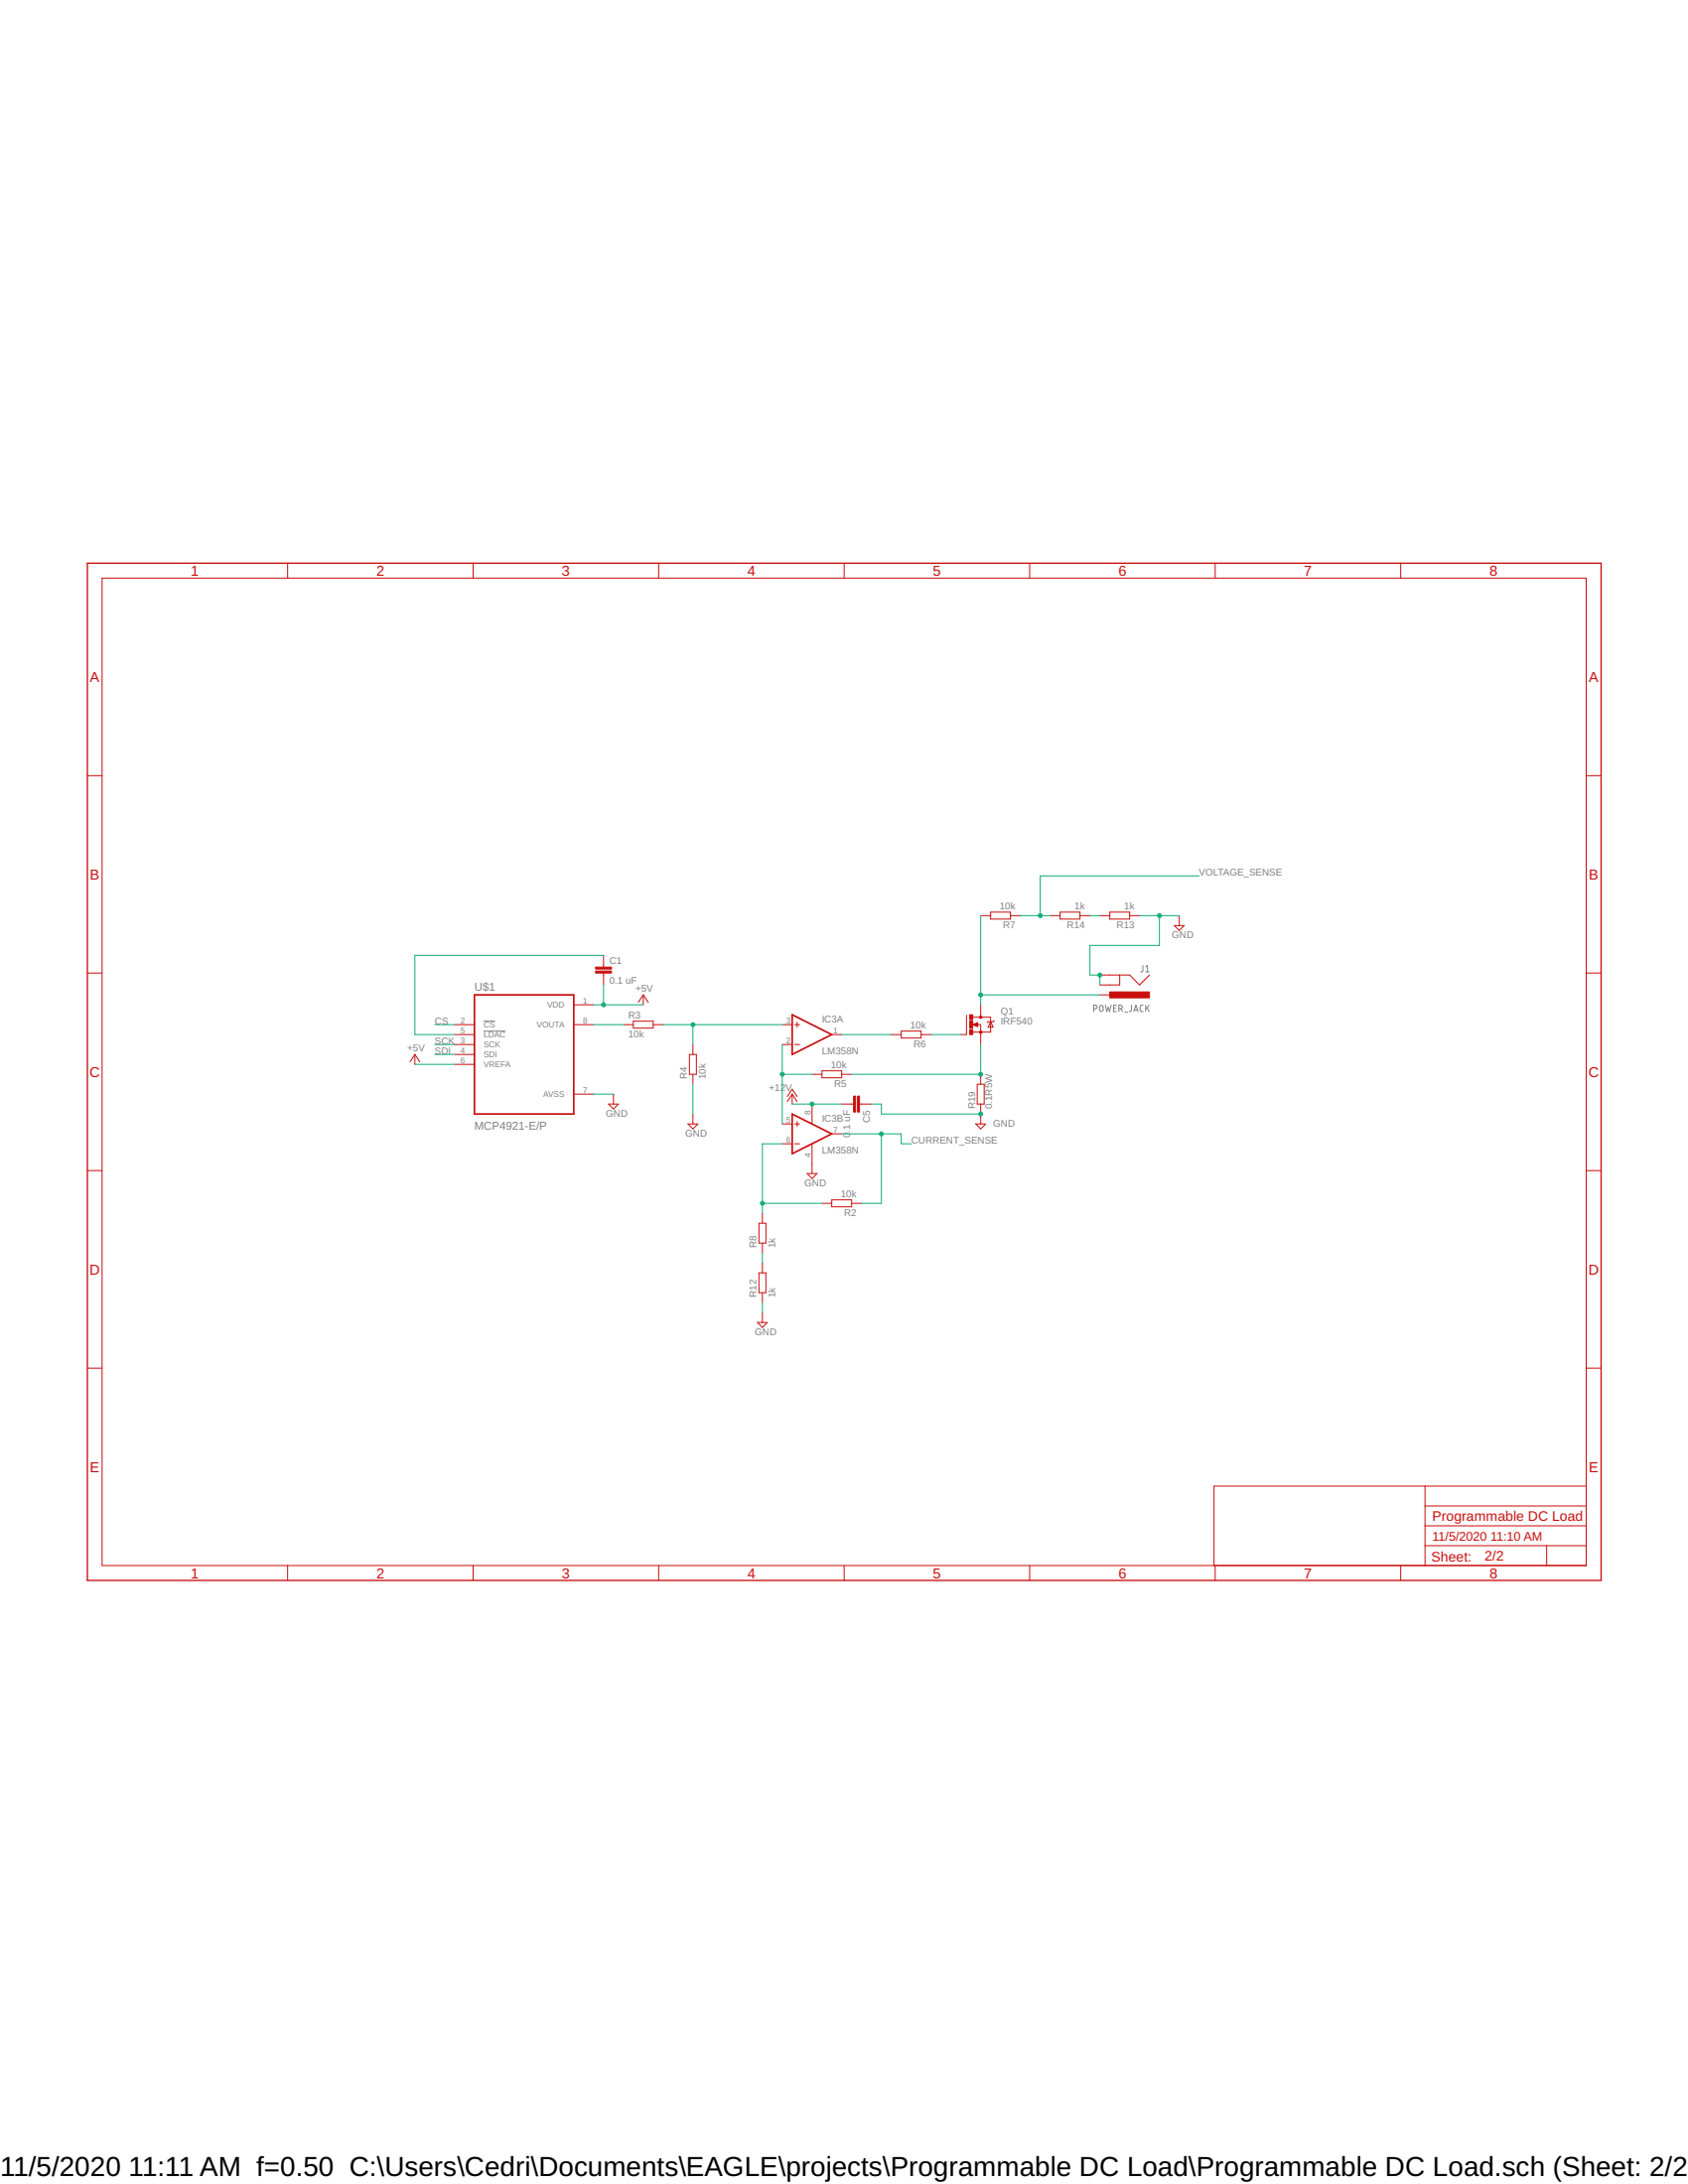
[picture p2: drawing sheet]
<svg xmlns="http://www.w3.org/2000/svg" width="216mm" height="279mm" viewBox="0 0 216 279" stroke-linecap="round" stroke-linejoin="round" font-family="sans-serif">
<g fill="none" stroke="#808080" stroke-width=".13">
<path d="M61.8 130.6h1.5M61.8 131.9h2.9M139.9 129.1h.2a.23 .23 0 0 0 .2-.3 .23 .23 0 0 0-.2-.2h-.2v.8M140.8 128.6a.23 .23 0 0 1 .3 .2v.4a.23 .23 0 0 1-.2 .2 .23 .23 0 0 1-.3-.2v-.4zM141.4 128.6l.2 .8 .2-.5 .1 .5 .2-.8M142.4 128.9h.3M142.8 128.6h-.4v.8h.4M143.1 129.1h.2a.23 .23 0 0 0 .3-.3 .23 .23 0 0 0-.3-.2h-.2v.8M143.4 129.1l.2 .3M143.9 129.5h.3M144.7 128.6v.7l-.3 .1M145 129.4l.3-.8 .3 .8"/>
<path d="M145.1 129.2h.4M146.2 123.5v.7l-.3 .1M146.2 128.6h-.3l-.1 .2 .1 .5 .3 .1M146.5 128.6v.8M146.5 124.3h.5M146.5 123.7l.3-.2v.8M146.7 128.9l.3 .5M147 128.6l-.5 .5"/>
</g>
<path d="M60.7 127.3h12.7v15.2h-12.7zM101.3 129.8l5.1 2.6-5.1 2.5zM101.3 142.5l5.1 2.6-5.1 2.5z" fill="none" stroke="#c90d0c" stroke-width=".21"/>
<g fill="none" stroke="#c90d0c" stroke-width=".13">
<path d="M13.1 74h189.8v126.3h-189.8zM36.8 72.1v1.9M60.5 72.1v1.9M84.2 72.1v1.9M108 72.1v1.9M131.7 72.1v1.9M155.4 72.1v1.9M179.2 72.1v1.9M11.2 99.2h1.9M202.9 99.2h1.9M125.4 117.1h1.3M126.7 116.7h2.5v.9h-2.5z"/>
<path d="M129.2 117.1h1.3M134.3 117.1h1.3M135.6 116.7h2.5v.9h-2.5zM138.1 117.1h1.3M140.7 117.1h1.2M141.9 116.7h2.6v.9h-2.6zM144.5 117.1h1.3M150.2 118.4h1.3l-.7 .6zM150.8 117.1v1.3M11.2 124.5h1.9M53.1 134.9l.6 .9M53.1 134.9l-.7 .9"/>
<path d="M53.1 134.9v1.3M58.1 131.1h2.6M58.1 133.6h2.6M58.1 132.4h2.6M58.1 134.9h2.6M58.1 136.2h2.6M73.4 131.1h2.5M73.4 128.5h2.5M73.4 140h2.5M77.2 122.2v1.5M77.2 124.5v1.5M78.5 140v1.2"/>
<path d="M79.7 131.1h1.3M81 130.6h2.5v.9h-2.5zM82.3 127.3l.6 .9M82.3 127.3l-.7 .9M82.3 127.3v1.2M83.5 131.1h1.3M88.2 134.9h.9v2.5h-.9zM88.6 133.6v1.3M88.6 137.4v1.3M100.1 131.1h1.2M100.1 133.6h1.2M101.3 140l.7 .9"/>
<path d="M101.3 140l-.6 .9M101.3 140v1.2M101.6 131.1h.7M101.6 133.6h.7M102 130.8v.6M103.9 137.4h1.2M105.1 137h2.6v.9h-2.6zM106.4 132.4h1.3M107.7 137.4h1.2M114 132.4h1.3M115.3 131.9h2.5v.9h-2.5zM117.8 132.4h1.3"/>
<path d="M123.6 129.9v2.5h-.7M124.4 131.1l.7-.3v.5zM124.4 130.1h2.3v1.9h-2.3M125 131.1h.4v2.5M125 138.7h.9v2.5h-.9zM125.4 128.5v1.6M125.4 137.4v1.3M126.7 130.7l.3 .7h-.6zM127.1 130.6l-.1 .1h-.6l-.1 .1M140.7 124.7h3.8l1.3 1.3 1.2-1.3M140.7 127.3h1.2M143.2 124.7v1.3h-2.5"/>
<path d="M202.9 124.5h1.9M11.2 149.8h1.9M77.8 141.2h1.3l-.6 .7zM88 143.8h1.3l-.7 .6zM88.6 142.5v1.3M97.1 156.5h.9v2.5h-.9zM97.5 155.2v1.3M97.5 159v1.3M100.1 143.8h1.2M100.1 146.3h1.2M100.7 140.3l.6-1 .7 1M101.6 143.8h.7"/>
<path d="M101.6 146.3h.7M102 143.5v.6M103.2 150.1h1.3l-.6 .7zM103.9 141.2v2.6M103.9 146.3v3.8M105.1 153.9h1.3M106.4 145.1h1.3M106.4 153.5h2.5v.9h-2.5zM107.7 141.2h1.5M108.9 153.9h1.3M109.9 141.2h1.6M124.8 143.8h1.3l-.7 .6z"/>
<path d="M125.4 141.2v2.6M202.9 149.8h1.9M11.2 175h1.9M96.9 169.2h1.2l-.6 .6zM97.1 162.8h.9v2.6h-.9zM97.5 161.6v1.2M97.5 165.4v1.2M97.5 167.9v1.3M202.9 175h1.9M182.3 197.7h20.6M182.3 190.1v10.2M182.3 195.2h20.6"/>
<path d="M182.3 192.7h20.6M197.8 197.7v2.6M202.9 190.1h-47.6v10.2M36.8 200.3v1.9M60.5 200.3v1.9M84.2 200.3v1.9M108 200.3v1.9M131.7 200.3v1.9M155.4 200.3v1.9M179.2 200.3v1.9"/>
</g>
<path d="M11.2 72.1h193.6v130.1h-193.6zM125 131l-.5 .1 .5 .1v-.1h-.1" fill="none" stroke="#c90d0c" stroke-width=".17"/>
<g fill="#c90d0c" stroke="#c90d0c" stroke-width=".13">
<path d="M125.3 131.9h.3v.3h-.3z" fill-rule="evenodd"/>
<path d="M125.3 130h.3v.3h-.3z" fill-rule="evenodd"/>
</g>
<g fill="#c90d0c" stroke="#c90d0c" stroke-width=".13">
<path d="M124 131.7h.4v.7h-.4z"/>
<path d="M124 129.8h.4v.7h-.4z"/>
<path d="M124 130.6h.4v.9h-.4z"/>
<path d="M141.9 126.9h5.1v.8h-5.1z"/>
<path d="M76.2 124.2h2v.3h-2z"/>
<path d="M76.2 123.7h2v.3h-2z"/>
<path d="M109.2 140.2h.2v2.1h-.2z"/>
<path d="M109.7 140.2h.2v2.1h-.2z"/>
</g>
<g fill="none" stroke="#0dab76" stroke-width=".13">
<path d="M125.4 117.1v11.4M130.5 117.1h3.8M139.4 117.1h1.3M145.8 117.1h5M148.3 117.1v3.8h-8.9v3.8h1.3v1.3M153.4 112.1h-20.3v5M53.1 136.2h5M55.6 134.9h2.5M55.6 131.1h2.5M55.6 133.6h2.5M75.9 140h2.6M75.9 131.1h3.8"/>
<path d="M75.9 128.5h6.4M77.2 122.2h-24.1v10.2h5M77.2 126v2.5M84.8 131.1h15.3M88.6 131.1v2.5M88.6 138.7v3.8M100.1 133.6v10.2M100.1 137.4h3.8M107.7 132.4h6.3M119.1 132.4h3.8M125.4 133.6v3.8h-16.5M125.4 127.3h15.3"/>
<path d="M97.5 153.9h7.6M100.1 146.3h-2.6v8.9M101.3 141.2h6.4M107.7 145.1h7.6v1.2h1.2M111.5 141.2h1.2v1.3h12.7M112.7 145.1v8.8h-2.5M97.5 160.3v1.3M97.5 166.6v1.3"/>
</g>
<g fill="#0dab76" stroke="#0dab76" stroke-width=".13">
<circle cx="140.7" cy="124.7" r=".25"/>
<circle cx="148.3" cy="117.1" r=".25"/>
<circle cx="125.4" cy="142.5" r=".25"/>
<circle cx="88.6" cy="131.1" r=".25"/>
<circle cx="100.1" cy="137.4" r=".25"/>
<circle cx="125.4" cy="137.4" r=".25"/>
<circle cx="125.4" cy="127.3" r=".25"/>
<circle cx="133.1" cy="117.1" r=".25"/>
<circle cx="112.7" cy="145.1" r=".25"/>
<circle cx="97.5" cy="153.9" r=".25"/>
<circle cx="77.2" cy="128.5" r=".25"/>
<circle cx="103.9" cy="141.2" r=".25"/>
</g>
<g font-size="3.5">
<text x="0" y="278.4">11/5/2020</text>
<text x="16.4" y="278.4">11:11 AM f=0.50 C:\Users\Cedri\Documents\EAGLE\projects\Programmable DC Load\Programmable DC Load.sch (Sheet: 2/2)</text>
</g>
<g font-size="1.8" fill="#c90d0c">
<text x="24.4" y="73.7">1</text>
<text x="48.2" y="73.7">2</text>
<text x="71.9" y="73.7">3</text>
<text x="95.6" y="73.7">4</text>
<text x="119.3" y="73.7">5</text>
<text x="143.1" y="73.7">6</text>
<text x="166.8" y="73.7">7</text>
<text x="190.5" y="73.7">8</text>
<text x="11.5" y="87.3">A</text>
<text x="203.2" y="87.3">A</text>
<text x="11.5" y="112.5">B</text>
<text x="203.2" y="112.5">B</text>
<text x="11.5" y="137.8">C</text>
<text x="203.2" y="137.8">C</text>
<text x="11.5" y="163">D</text>
<text x="203.2" y="163">D</text>
<text x="11.5" y="188.3">E</text>
<text x="203.2" y="188.3">E</text>
<text x="183.2" y="194.6">Programmable DC Load</text>
<text x="24.4" y="201.9">1</text>
<text x="48.2" y="201.9">2</text>
<text x="71.9" y="201.9">3</text>
<text x="95.6" y="201.9">4</text>
<text x="119.3" y="201.9">5</text>
<text x="143.1" y="201.9">6</text>
<text x="166.8" y="201.9">7</text>
<text x="183.1" y="199.7">Sheet:</text>
<text x="189.9" y="199.6">2/2</text>
<text x="190.5" y="201.9">8</text>
</g>
<g font-size="1.6" fill="#c90d0c">
<text x="183.2" y="197.1">11/5/2020</text>
<text x="190.6" y="197.1">11:10 AM</text>
</g>
<g font-size="1.5" fill="#808080">
<text x="60.7" y="126.8">U$1</text>
<text x="60.7" y="144.5">MCP4921-E/P</text>
</g>
<g font-size="1.2" fill="#808080">
<text x="153.4" y="112">VOLTAGE_SENSE</text>
<text x="127.9" y="116.4">10k</text>
<text x="128.3" y="118.8">R7</text>
<text x="136.5" y="118.8">R14</text>
<text x="137.4" y="116.4">1k</text>
<text x="142.8" y="118.8">R13</text>
<text x="143.8" y="116.4">1k</text>
<text x="149.9" y="120">GND</text>
<text x="78" y="125.8">0.1 uF</text>
<text x="78" y="123.3">C1</text>
<text x="55.6" y="131.1">CS</text>
<text x="80.4" y="130.3">R3</text>
<text x="81.3" y="126.9">+5V</text>
<text x="105.1" y="130.8">IC3A</text>
<text x="116.4" y="131.6">10k</text>
<text x="128" y="131.1">IRF540</text>
<text x="128" y="129.8">Q1</text>
<text x="52.1" y="134.5">+5V</text>
<text x="55.6" y="134.9">SDI</text>
<text x="55.6" y="133.6">SCK</text>
<text x="80.4" y="132.7">10k</text>
<text x="105.1" y="134.9">LM358N</text>
<text x="106.3" y="136.7">10k</text>
<text x="116.8" y="134">R6</text>
<text x="77.5" y="142.8">GND</text>
<text x="87.9" y="138.1" transform="rotate(-90 87.9 138.1)">R4</text>
<text x="90.3" y="138.1" transform="rotate(-90 90.3 138.1)">10k</text>
<text x="98.4" y="139.6">+12V</text>
<text x="105.1" y="143.5">IC3B</text>
<text x="106.7" y="139.1">R5</text>
<text x="111.3" y="143.6" transform="rotate(-90 111.3 143.6)">C5</text>
<text x="124.8" y="141.9" transform="rotate(-90 124.8 141.9)">R19</text>
<text x="126.9" y="141.9" transform="rotate(-90 126.9 141.9)">0.1R5W</text>
<text x="87.7" y="145.4">GND</text>
<text x="105.1" y="147.6">LM358N</text>
<text x="108.7" y="145.5" transform="rotate(-90 108.7 145.5)">0</text>
<text x="108.7" y="144.8" transform="rotate(-90 108.7 144.8)">.1 uF</text>
<text x="116.6" y="146.3">CURRENT_SENSE</text>
<text x="127" y="144.1">GND</text>
<text x="102.9" y="151.7">GND</text>
<text x="107.5" y="153.2">10k</text>
<text x="108" y="155.6">R2</text>
<text x="96.8" y="159.7" transform="rotate(-90 96.8 159.7)">R8</text>
<text x="99.2" y="159.7" transform="rotate(-90 99.2 159.7)">1k</text>
<text x="96.8" y="166" transform="rotate(-90 96.8 166)">R12</text>
<text x="99.2" y="166" transform="rotate(-90 99.2 166)">1k</text>
<text x="96.6" y="170.8">GND</text>
</g>
<g font-size="1.1" fill="#808080">
<text x="58.9" y="130.9">2</text>
<text x="61.9" y="131.5">CS</text>
<text x="68.7" y="131.5">VOUTA</text>
<text x="70" y="128.9">VDD</text>
<text x="74.5" y="128.4">1</text>
<text x="74.5" y="130.9">8</text>
<text x="100.5" y="130.9">3</text>
<text x="58.9" y="132.2">5</text>
<text x="58.9" y="133.5">3</text>
<text x="58.9" y="134.7">4</text>
<text x="58.9" y="136">6</text>
<text x="61.9" y="132.7">LDAC</text>
<text x="61.9" y="134">SCK</text>
<text x="61.9" y="135.3">SDI</text>
<text x="61.9" y="136.6">VREFA</text>
<text x="100.5" y="133.5">2</text>
<text x="106.6" y="132.2">1</text>
<text x="69.5" y="140.4">AVSS</text>
<text x="74.5" y="139.8">7</text>
<text x="100.5" y="143.6">5</text>
<text x="103.7" y="142.6" transform="rotate(-90 103.7 142.6)">8</text>
<text x="100.5" y="146.2">6</text>
<text x="103.7" y="148.1" transform="rotate(-90 103.7 148.1)">4</text>
<text x="106.6" y="144.9">7</text>
</g>
</svg>
